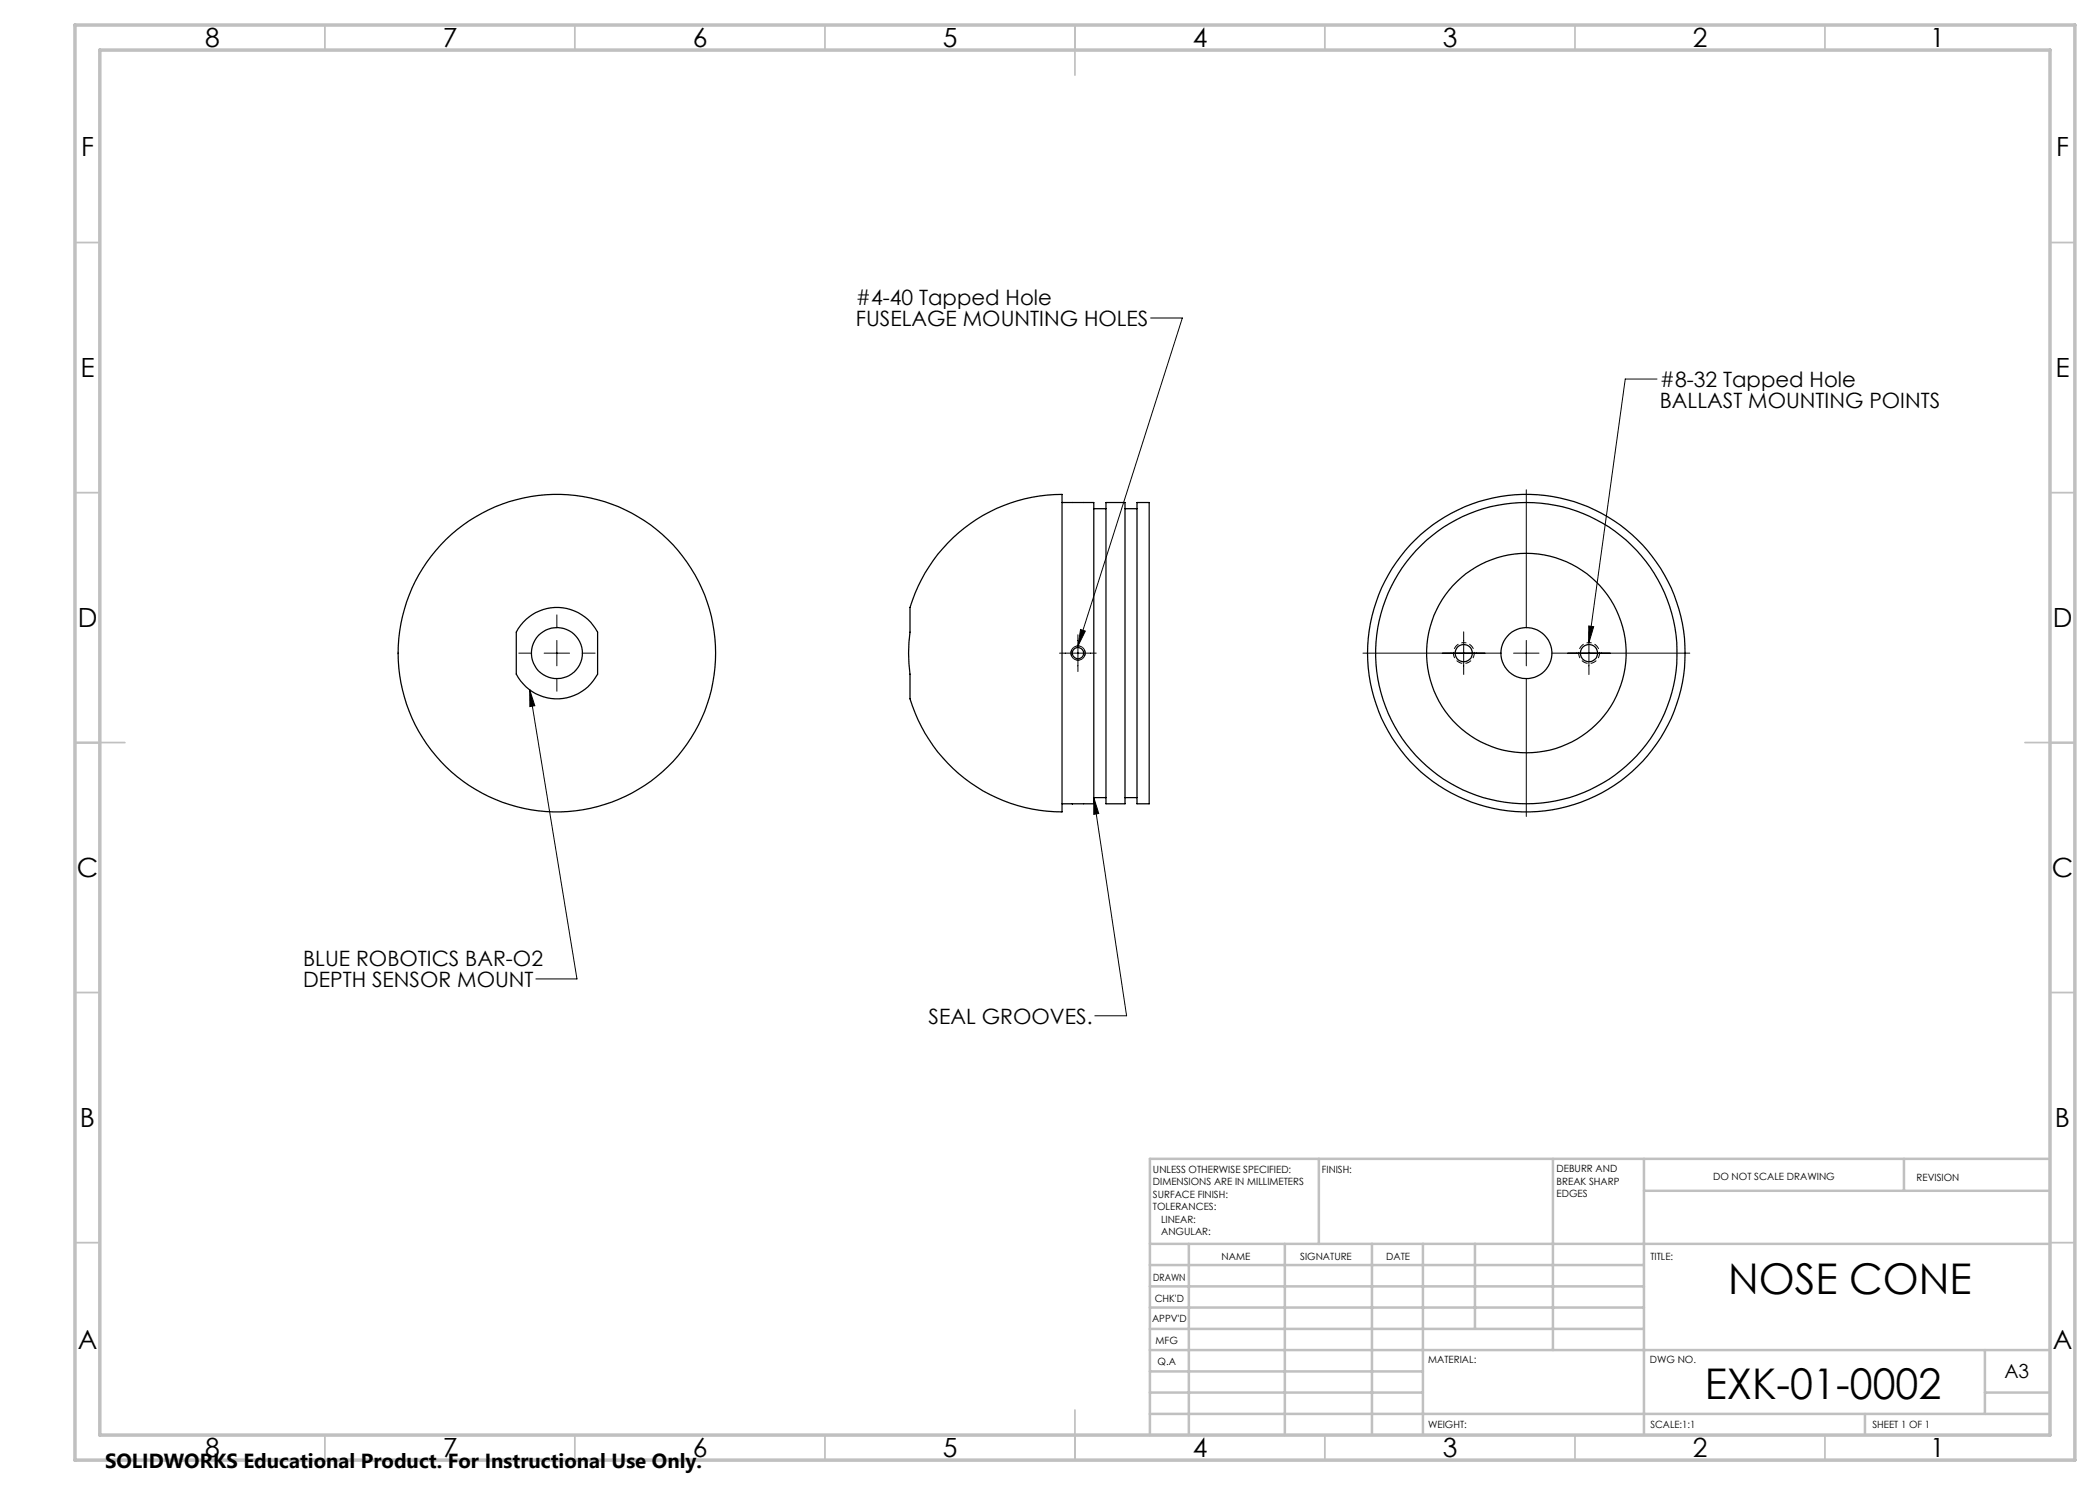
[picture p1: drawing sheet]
<svg xmlns="http://www.w3.org/2000/svg" width="420mm" height="297mm" viewBox="0 0 420 297" stroke-linecap="round" stroke-linejoin="round" font-family="sans-serif">
<g fill="none" stroke="#000" stroke-width=".2">
<path d="M230.1 63.6h6.4l-20.9 65.6M331.4 75.8h-6.4l-7.2 52.7M305.3 98v27.6M103.8 130.6h2.5M105.9 138l1.1 3.1-1 .2zM105.9 138l9.5 57.8h-8.2M108.8 130.6h5.1M111.4 123v2.6M111.4 128.1v5.1M111.4 135.7v2.6M116.5 130.6h2.5M211.9 130.6h7.4"/>
<path d="M215.6 127v7.3M216.1 125.9l1 .3-1.5 3zM272.6 130.6h27.6M292.7 126.4v8.5M302.7 130.6h5.1M305.3 128.1v5.1M305.3 135.7v27.6M310.3 130.6h27.7M317.7 125.2l1 .1-.9 3.2zM317.8 126.4v8.5M218.8 159.5l.9 3.2-.9 .2zM218.8 159.5l6.5 43.7h-6.3"/>
</g>
<path d="M214.2 130.6a1.42 1.42 0 0 0 2.1 1.3 1.42 1.42 0 0 0 .1-2.5 1.42 1.42 0 0 0-2.2 1v.2M217 130.6a1.42 1.42 0 0 1-2.1 1.3 1.42 1.42 0 0 1-.1-2.5 1.42 1.42 0 0 1 2.2 1v.2" fill="none" stroke="#000" stroke-width=".2" stroke-dasharray="1.3 .6" stroke-linecap="butt"/>
<path d="M292.8 128.5a2.08 2.08 0 0 1 1.8 3.1 2.08 2.08 0 0 1-3.6 .2 2.08 2.08 0 0 1 1.6-3.3h.2M317.8 128.5a2.08 2.08 0 0 1 1.9 3.1 2.08 2.08 0 0 1-3.6 .2 2.08 2.08 0 0 1 1.5-3.3h.2" fill="none" stroke="#000" stroke-width=".2" stroke-dasharray="1.3 .6" stroke-dashoffset=".8" stroke-linecap="butt"/>
<g fill="none" stroke="#c0c0c0" stroke-width=".35">
<path d="M65 5v5M115 5v5M165 5v5M215 5v10M265 5v5M315 5v5M365 5v5M15 48.5h5M410 48.5h5M15 98.5h5M410 98.5h5M15 148.5h10"/>
<path d="M405 148.5h10M15 198.5h5M410 198.5h5M15 248.5h5M410 248.5h5M65 287v5M115 287v5M165 287v5M215 282v10M265 287v5M315 287v5M365 287v5"/>
</g>
<g fill="none" stroke="#c0c0c0" stroke-width=".5">
<path d="M263.8 231.8v17M310.6 231.8v38.2M328.8 231.8v55.2M328.8 238.2h81.2M380.8 231.8v6.4M410 231.8h-180v55.2M230 248.8h180M230 257.3h98.8M230 253h98.8M237.8 248.8v38.2M257 248.8v38.2M274.4 248.8v38.2"/>
<path d="M284.6 248.8v38.2M295 248.8v17M230 265.8h98.8M230 261.5h98.8M230 278.5h54.6M230 274.3h54.6M230 270h180M397 278.5h13M397 270v12.8M230 282.8h180M373 282.8v4.2"/>
</g>
<path d="M15 5h400v287h-400zM20 10h390v277h-390z" fill="none" stroke="#c0c0c0" stroke-width=".7"/>
<g fill="#000">
<path d="M105.9 138l1.1 3.1-1 .2z"/>
<path d="M216.1 125.9l1 .3-1.5 3zM218.8 159.5l.9 3.2-.9 .2zM317.7 125.2l1 .1-.9 3.2z"/>
</g>
<g fill="none" stroke="#000" stroke-width=".25">
<path d="M189.5 108.6a31.3 31.3 0 0 1 22.9-9.6v63.3a31.5 31.5 0 0 1-30.4-22.7v-4.1a42.4 42.4 0 0 1 0-9.8v-3.8a23.5 23.5 0 0 1 3.8-8.6 25.8 25.8 0 0 1 3.7-4.7zM212.4 100.5h6.4v60.3h-6.4M218.8 101.7h2.4M221.2 100.5h3.8v60.3h-3.8zM225 101.7h2.4M227.4 100.5h2.4v60.3h-2.4zM105.2 123.9a9.2 9.2 0 0 1 14.3 2.5v8.4a9.2 9.2 0 0 1-16.2 0v-8.4l.8-1.3zM218.8 159.5h2.4M225 159.5h2.4"/>
<circle cx="111.4" cy="130.6" r="31.7"/>
<circle cx="111.4" cy="130.6" r="5.1"/>
<circle cx="215.6" cy="130.6" r="1.12"/>
<circle cx="292.7" cy="130.6" r="1.73"/>
<circle cx="305.3" cy="130.6" r="31.7"/>
<circle cx="305.3" cy="130.6" r="5.1"/>
<circle cx="305.3" cy="130.6" r="20"/>
<circle cx="305.3" cy="130.6" r="30.1"/>
<circle cx="317.8" cy="130.6" r="1.72"/>
</g>
<g font-size="8.5">
<text x="345.7" y="258.8">NOSE CONE</text>
<text x="341" y="279.7">EXK-01-0002</text>
</g>
<g font-size="5.3">
<text x="41" y="9.5">8</text>
<text x="88.5" y="9.5">7</text>
<text x="138.5" y="9.5">6</text>
<text x="188.5" y="9.5">5</text>
<text x="238.5" y="9.5">4</text>
<text x="288.5" y="9.5">3</text>
<text x="338.5" y="9.5">2</text>
<text x="386" y="9.5">1</text>
<text x="16.2" y="31.2">F</text>
<text x="411.2" y="31.2">F</text>
<text x="16.1" y="75.5">E</text>
<text x="411.1" y="75.5">E</text>
<text x="15.5" y="125.5">D</text>
<text x="410.5" y="125.5">D</text>
<text x="15.4" y="175.5">C</text>
<text x="410.4" y="175.5">C</text>
<text x="16" y="225.5">B</text>
<text x="411" y="225.5">B</text>
<text x="15.5" y="269.8">A</text>
<text x="410.5" y="269.8">A</text>
<text x="41" y="291.5">8</text>
<text x="88.5" y="291.5">7</text>
<text x="138.5" y="291.5">6</text>
<text x="188.5" y="291.5">5</text>
<text x="238.5" y="291.5">4</text>
<text x="288.5" y="291.5">3</text>
<text x="338.5" y="291.5">2</text>
<text x="386" y="291.5">1</text>
</g>
<g font-size="4.2">
<text x="171.2" y="61">#4-40 Tapped Hole</text>
<text x="171.2" y="65.2">FUSELAGE MOUNTING HOLES</text>
<text x="332" y="77.4">#8-32 Tapped Hole</text>
<text x="332" y="81.6">BALLAST MOUNTING POINTS</text>
<text x="60.6" y="193.2">BLUE ROBOTICS BAR-O2</text>
<text x="60.6" y="197.3">DEPTH SENSOR MOUNT</text>
<text x="185.7" y="204.7">SEAL GROOVES.</text>
</g>
<text font-size="4.1" x="21" y="293.7">SOLIDWORKS Educational Product. For Instructional Use Only.</text>
<text font-size="3.9" x="400.9" y="275.5">A3</text>
<g font-size="2">
<text x="230.6" y="234.6">UNLESS OTHERWISE SPECIFIED:</text>
<text x="230.6" y="237.1">DIMENSIONS ARE IN MILLIMETERS</text>
<text x="230.6" y="239.6">SURFACE FINISH:</text>
<text x="264.4" y="234.6">FINISH:</text>
<text x="311.3" y="234.5">DEBURR AND</text>
<text x="311.3" y="237">BREAK SHARP</text>
<text x="311.3" y="239.5">EDGES</text>
<text x="342.6" y="236">DO NOT SCALE DRAWING</text>
<text x="383.3" y="236.2">REVISION</text>
<text x="230.6" y="242.1">TOLERANCES:</text>
<text x="232.2" y="244.6">LINEAR:</text>
<text x="232.2" y="247.1">ANGULAR:</text>
<text x="244.3" y="252">NAME</text>
<text x="260" y="251.9">SIGNATURE</text>
<text x="277.2" y="251.9">DATE</text>
<text x="330.1" y="251.9">TITLE:</text>
<text x="230.6" y="256.1">DRAWN</text>
<text x="230.9" y="260.3">CHK'D</text>
<text x="230.4" y="264.4">APPV'D</text>
<text x="231.1" y="268.8">MFG</text>
<text x="231.5" y="273">Q.A</text>
<text x="285.6" y="272.5">MATERIAL:</text>
<text x="330" y="272.5">DWG NO.</text>
<text x="285.6" y="285.5">WEIGHT:</text>
<text x="330.1" y="285.6">SCALE:1:1</text>
<text x="374.5" y="285.6">SHEET 1 OF 1</text>
</g>
</svg>
